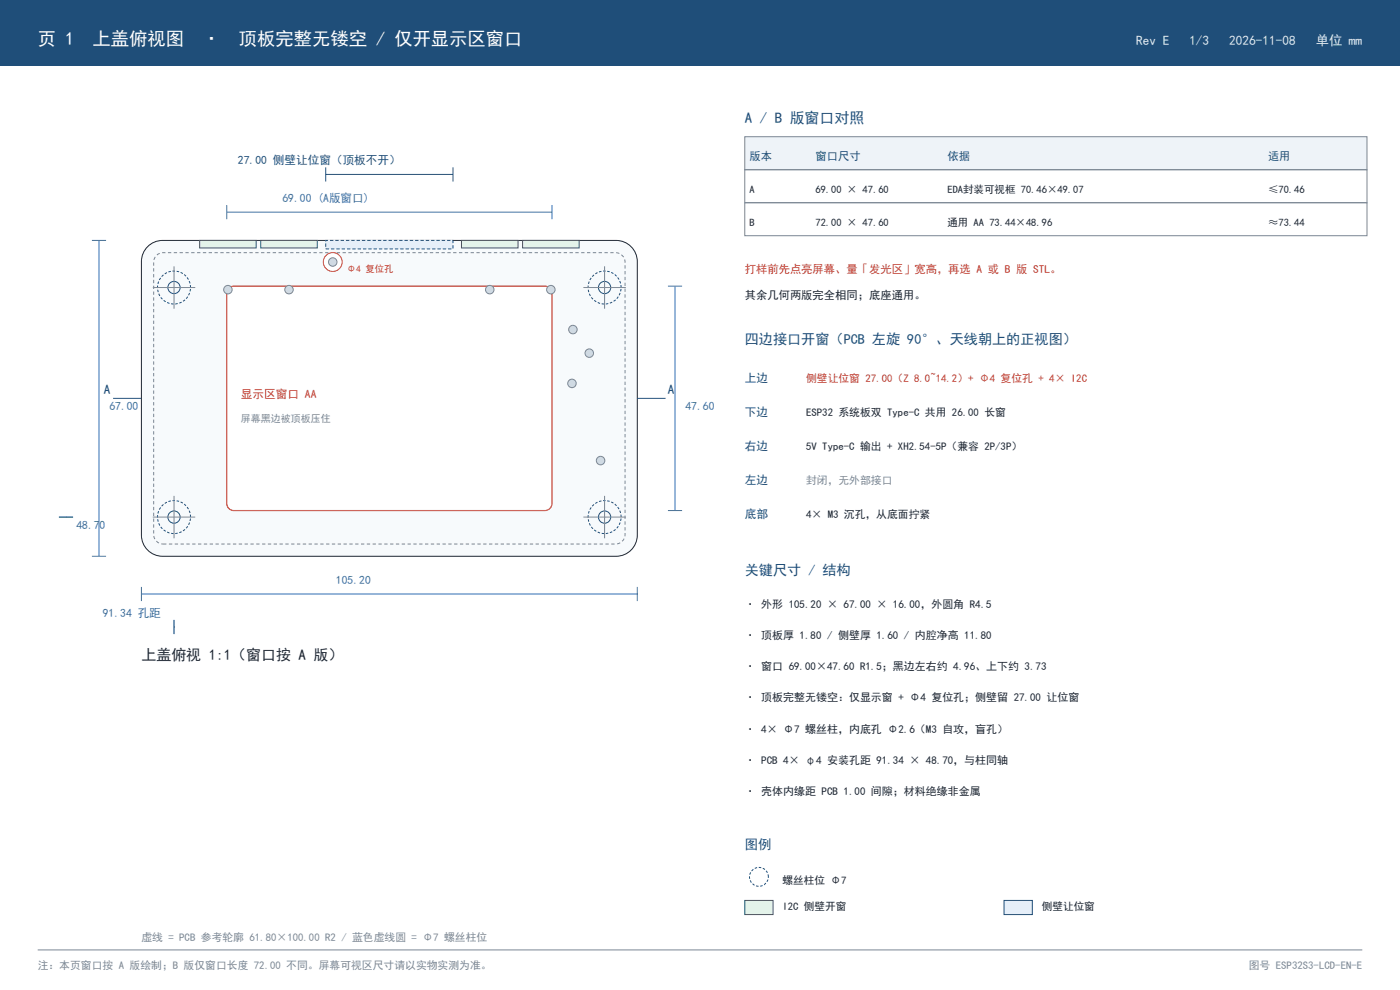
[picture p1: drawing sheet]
<svg xmlns="http://www.w3.org/2000/svg" width="297mm" height="210mm" viewBox="0 0 297 210" stroke-linecap="round" stroke-linejoin="round" font-family="sans-serif">
<path d="M0 0h297v14h-297z" fill-rule="evenodd" fill="#1f4e79"/>
<path d="M31.6 52.1a4.5 4.5 0 0 1 2.9-1.1h96.2a4.5 4.5 0 0 1 4.5 4.5v58a4.5 4.5 0 0 1-4.5 4.5h-96.2a4.5 4.5 0 0 1-4.5-4.5v-58a4.5 4.5 0 0 1 1.6-3.4z" fill-rule="evenodd" fill="#f7fafc"/>
<path d="M31.6 52.1a4.5 4.5 0 0 1 2.9-1.1h96.2a4.5 4.5 0 0 1 4.5 4.5v58a4.5 4.5 0 0 1-4.5 4.5h-96.2a4.5 4.5 0 0 1-4.5-4.5v-58a4.5 4.5 0 0 1 1.6-3.4z" fill="none" stroke="#1b2430" stroke-width=".21"/>
<path d="M33.2 54.2l.9-.5 .5-.1h96a2 2 0 0 1 2 2v57.8a2 2 0 0 1-2 2h-96a2 2 0 0 1-2-2v-57.8l.1-.5z" fill="none" stroke="#7b8794" stroke-width=".21" stroke-dasharray=".7 .5" stroke-linecap="butt"/>
<path d="M48.7 61l.9-.3h66a1.5 1.5 0 0 1 1.5 1.5v44.6a1.5 1.5 0 0 1-1.5 1.5h-66a1.5 1.5 0 0 1-1.5-1.5v-44.6l.1-.5z" fill-rule="evenodd" fill="#fff"/>
<path d="M48.7 61l.9-.3h66a1.5 1.5 0 0 1 1.5 1.5v44.6a1.5 1.5 0 0 1-1.5 1.5h-66a1.5 1.5 0 0 1-1.5-1.5v-44.6l.1-.5z" fill="none" stroke="#c0392b" stroke-width=".25"/>
<path d="M69.1 51h27v1.8h-27z" fill-rule="evenodd" fill="#e6eff9"/>
<path d="M69.1 51h27v1.8h-27z" fill="none" stroke="#1f4e79" stroke-width=".21" stroke-dasharray=".7 .4" stroke-linecap="butt"/>
<circle cx="70.6" cy="55.6" r="2" fill="#fff"/>
<circle cx="70.6" cy="55.6" r="2" fill="none" stroke="#c0392b" stroke-width=".21"/>
<path d="M40.4 61a3.5 3.5 0 0 0-5-3.1 3.5 3.5 0 0 0-.6 5.9 3.5 3.5 0 0 0 5.5-2.1l.1-.7M131.8 61a3.5 3.5 0 0 0-5.1-3.1 3.5 3.5 0 0 0-.6 5.9 3.5 3.5 0 0 0 5.6-2.1l.1-.7M40.4 109.7a3.5 3.5 0 0 0-5-3.2 3.5 3.5 0 0 0-.6 6 3.5 3.5 0 0 0 5.5-2.1l.1-.7M131.8 109.7a3.5 3.5 0 0 0-5.1-3.2 3.5 3.5 0 0 0-.6 6 3.5 3.5 0 0 0 5.6-2.1l.1-.7" fill="none" stroke="#1f4e79" stroke-width=".21" stroke-dasharray=".5 .4" stroke-linecap="butt"/>
<g fill="none" stroke="#1f4e79" stroke-width=".21">
<circle cx="36.9" cy="61" r="1.3"/>
<circle cx="128.3" cy="61" r="1.3"/>
<circle cx="36.9" cy="109.7" r="1.3"/>
<circle cx="128.3" cy="109.7" r="1.3"/>
</g>
<path d="M36.9 56.5v9M128.3 56.5v9M32.4 61h9M123.8 61h9M32.4 109.7h9M36.9 105.2v9M123.8 109.7h9M128.3 105.2v9" fill="none" stroke="#7b8794" stroke-width=".21"/>
<circle cx="48.3" cy="61.4" r=".9" fill="#cfd8e3"/>
<circle cx="48.3" cy="61.4" r=".9" fill="none" stroke="#7b8794" stroke-width=".21"/>
<circle cx="61.3" cy="61.4" r=".9" fill="#cfd8e3"/>
<circle cx="61.3" cy="61.4" r=".9" fill="none" stroke="#7b8794" stroke-width=".21"/>
<circle cx="103.9" cy="61.4" r=".9" fill="#cfd8e3"/>
<circle cx="103.9" cy="61.4" r=".9" fill="none" stroke="#7b8794" stroke-width=".21"/>
<circle cx="116.9" cy="61.4" r=".9" fill="#cfd8e3"/>
<circle cx="116.9" cy="61.4" r=".9" fill="none" stroke="#7b8794" stroke-width=".21"/>
<circle cx="70.6" cy="55.6" r=".9" fill="#cfd8e3"/>
<circle cx="70.6" cy="55.6" r=".9" fill="none" stroke="#7b8794" stroke-width=".21"/>
<circle cx="127.4" cy="97.7" r=".9" fill="#cfd8e3"/>
<circle cx="127.4" cy="97.7" r=".9" fill="none" stroke="#7b8794" stroke-width=".21"/>
<circle cx="125" cy="74.9" r=".9" fill="#cfd8e3"/>
<circle cx="125" cy="74.9" r=".9" fill="none" stroke="#7b8794" stroke-width=".21"/>
<circle cx="121.3" cy="81.3" r=".9" fill="#cfd8e3"/>
<circle cx="121.3" cy="81.3" r=".9" fill="none" stroke="#7b8794" stroke-width=".21"/>
<circle cx="121.5" cy="69.9" r=".9" fill="#cfd8e3"/>
<circle cx="121.5" cy="69.9" r=".9" fill="none" stroke="#7b8794" stroke-width=".21"/>
<path d="M42.3 51h12v1.6h-12z" fill-rule="evenodd" fill="#e4f3ea"/>
<path d="M42.3 51h12v1.6h-12z" fill="none" stroke="#2e7d52" stroke-width=".21"/>
<path d="M55.3 51h12v1.6h-12z" fill-rule="evenodd" fill="#e4f3ea"/>
<path d="M55.3 51h12v1.6h-12z" fill="none" stroke="#2e7d52" stroke-width=".21"/>
<path d="M97.9 51h12v1.6h-12z" fill-rule="evenodd" fill="#e4f3ea"/>
<path d="M97.9 51h12v1.6h-12z" fill="none" stroke="#2e7d52" stroke-width=".21"/>
<path d="M110.9 51h12v1.6h-12z" fill-rule="evenodd" fill="#e4f3ea"/>
<path d="M110.9 51h12v1.6h-12z" fill="none" stroke="#2e7d52" stroke-width=".21"/>
<path d="M69.1 37h27M69.1 35.5v3M96.1 35.5v3M24 84.5h6M135.2 84.5h6" fill="none" stroke="#1f4e79" stroke-width=".21"/>
<g fill="none" stroke="#2f6db3" stroke-width=".21">
<path d="M19.5 51h3M21 51v67M48.1 45h69M48.1 43.5v3M117.1 43.5v3M141.7 60.7h3M143.2 60.7v47.6M12.5 109.7h3M14 109.7h.1M19.5 118h3M141.7 108.3h3M30 126h105.2"/>
<path d="M30 124.5v3M36.9 133h.1M36.9 131.5v3M135.2 124.5v3"/>
</g>
<path d="M158 29h132v7h-132z" fill-rule="evenodd" fill="#eef3f8"/>
<path d="M158 29h132v7h-132zM158 36h132v7h-132zM158 43h132v7h-132z" fill="none" stroke="#7b8794" stroke-width=".21"/>
<path d="M163 186a2 2 0 0 0-2.8-1.8 2 2 0 0 0-.5 3.3 2 2 0 0 0 3.2-1l.1-.5" fill="none" stroke="#1f4e79" stroke-width=".21" stroke-dasharray=".5 .4" stroke-linecap="butt"/>
<path d="M158 191h6v3h-6z" fill-rule="evenodd" fill="#e4f3ea"/>
<path d="M158 191h6v3h-6z" fill="none" stroke="#2e7d52" stroke-width=".21"/>
<path d="M213 191h6v3h-6z" fill-rule="evenodd" fill="#e6eff9"/>
<path d="M213 191h6v3h-6z" fill="none" stroke="#1f4e79" stroke-width=".21"/>
<path d="M8 201.5h281" fill="none" stroke="#7b8794" stroke-width=".21"/>
<g font-size="3.9" fill="#fff">
<text x="8" y="9.5">页 1</text>
<text x="19.6" y="9.5">上盖俯视图</text>
<text x="42.9" y="9.5">·</text>
<text x="50.7" y="9.5">顶板完整无镂空 / 仅开显示区窗口</text>
</g>
<text font-size="3.2" fill="#1f4e79" x="158" y="26">A / B 版窗口对照</text>
<text font-size="3.2" fill="#1b2430" x="30" y="140">上盖俯视 1:1（窗口按 A 版）</text>
<g font-size="3" fill="#1f4e79">
<text x="158" y="73">四边接口开窗（PCB 左旋 90°、天线朝上的正视图）</text>
<text x="158" y="122">关键尺寸 / 结构</text>
</g>
<g font-size="2.8" fill="#dce8f5">
<text x="241" y="9.5">Rev E</text>
<text x="252.3" y="9.5">1/3</text>
<text x="260.8" y="9.5">2026-11-08</text>
<text x="279.1" y="9.5">单位 mm</text>
</g>
<g font-size="2.8" fill="#1f4e79">
<text x="22" y="83.5">A</text>
<text x="141.7" y="83.5">A</text>
<text x="158" y="180">图例</text>
</g>
<g font-size="2.5" fill="#1f4e79">
<text x="50.5" y="34.8">27.00 侧壁让位窗（顶板不开）</text>
<text x="158" y="81">上边</text>
<text x="158" y="88.2">下边</text>
<text x="158" y="95.4">右边</text>
<text x="158" y="102.6">左边</text>
<text x="158" y="109.8">底部</text>
</g>
<g font-size="2.5" fill="#2f6db3">
<text x="59.9" y="42.8">69.00 (A版窗口)</text>
<text x="23.2" y="87">67.00</text>
<text x="145.4" y="87">47.60</text>
<text x="16.2" y="112.1">48.70</text>
<text x="71.3" y="123.8">105.20</text>
<text x="21.8" y="130.8">91.34 孔距</text>
</g>
<text font-size="2.5" fill="#c0392b" x="51.1" y="84.5">显示区窗口 AA</text>
<g font-size="2.4" fill="#1f4e79">
<text x="159" y="34">版本</text>
<text x="173" y="34">窗口尺寸</text>
<text x="201" y="34">依据</text>
<text x="269" y="34">适用</text>
</g>
<text font-size="2.4" fill="#c0392b" x="158" y="58">打样前先点亮屏幕、量「发光区」宽高，再选 A 或 B 版 STL。</text>
<text font-size="2.4" fill="#1b2430" x="158" y="63.5">其余几何两版完全相同；底座通用。</text>
<text font-size="2.3" fill="#c0392b" x="171" y="81">侧壁让位窗 27.00（Z 8.0~14.2）+ Φ4 复位孔 + 4× I2C</text>
<g font-size="2.3" fill="#1b2430">
<text x="171" y="88.2">ESP32 系统板双 Type-C 共用 26.00 长窗</text>
<text x="171" y="95.4">5V Type-C 输出 + XH2.54-5P（兼容 2P/3P）</text>
<text x="171" y="109.8">4× M3 沉孔，从底面拧紧</text>
<text x="158" y="129">· 外形 105.20 × 67.00 × 16.00，外圆角 R4.5</text>
<text x="158" y="135.6">· 顶板厚 1.80 / 侧壁厚 1.60 / 内腔净高 11.80</text>
<text x="158" y="142.2">· 窗口 69.00×47.60 R1.5；黑边左右约 4.96、上下约 3.73</text>
<text x="158" y="148.8">· 顶板完整无镂空：仅显示窗 + Φ4 复位孔；侧壁留 27.00 让位窗</text>
<text x="158" y="155.4">· 4× Φ7 螺丝柱，内底孔 Φ2.6（M3 自攻，盲孔）</text>
<text x="158" y="162">· PCB 4× φ4 安装孔距 91.34 × 48.70，与柱同轴</text>
<text x="158" y="168.6">· 壳体内缘距 PCB 1.00 间隙；材料绝缘非金属</text>
<text x="166" y="187.5">螺丝柱位 Φ7</text>
<text x="166" y="193">I2C 侧壁开窗</text>
<text x="221" y="193">侧壁让位窗</text>
</g>
<g font-size="2.3" fill="#7b8794">
<text x="171" y="102.6">封闭，无外部接口</text>
<text x="30" y="199.5">虚线 = PCB 参考轮廓 61.80×100.00 R2 / 蓝色虚线圆 = Φ7 螺丝柱位</text>
<text x="8" y="205.5">注：本页窗口按 A 版绘制；B 版仅窗口长度 72.00 不同。屏幕可视区尺寸请以实物实测为准。</text>
<text x="264.9" y="205.5">图号 ESP32S3-LCD-EN-E</text>
</g>
<g font-size="2.2" fill="#1b2430">
<text x="159" y="41">A</text>
<text x="173" y="41">69.00 × 47.60</text>
<text x="201" y="41">EDA封装可视框 70.46×49.07</text>
<text x="269" y="41">≤70.46</text>
<text x="159" y="48">B</text>
<text x="173" y="48">72.00 × 47.60</text>
<text x="201" y="48">通用 AA 73.44×48.96</text>
<text x="269" y="48">≈73.44</text>
</g>
<text font-size="2.1" fill="#7b8794" x="51.1" y="89.5">屏幕黑边被顶板压住</text>
<text font-size="2" fill="#c0392b" x="73.6" y="57.8">Φ4 复位孔</text>
</svg>
